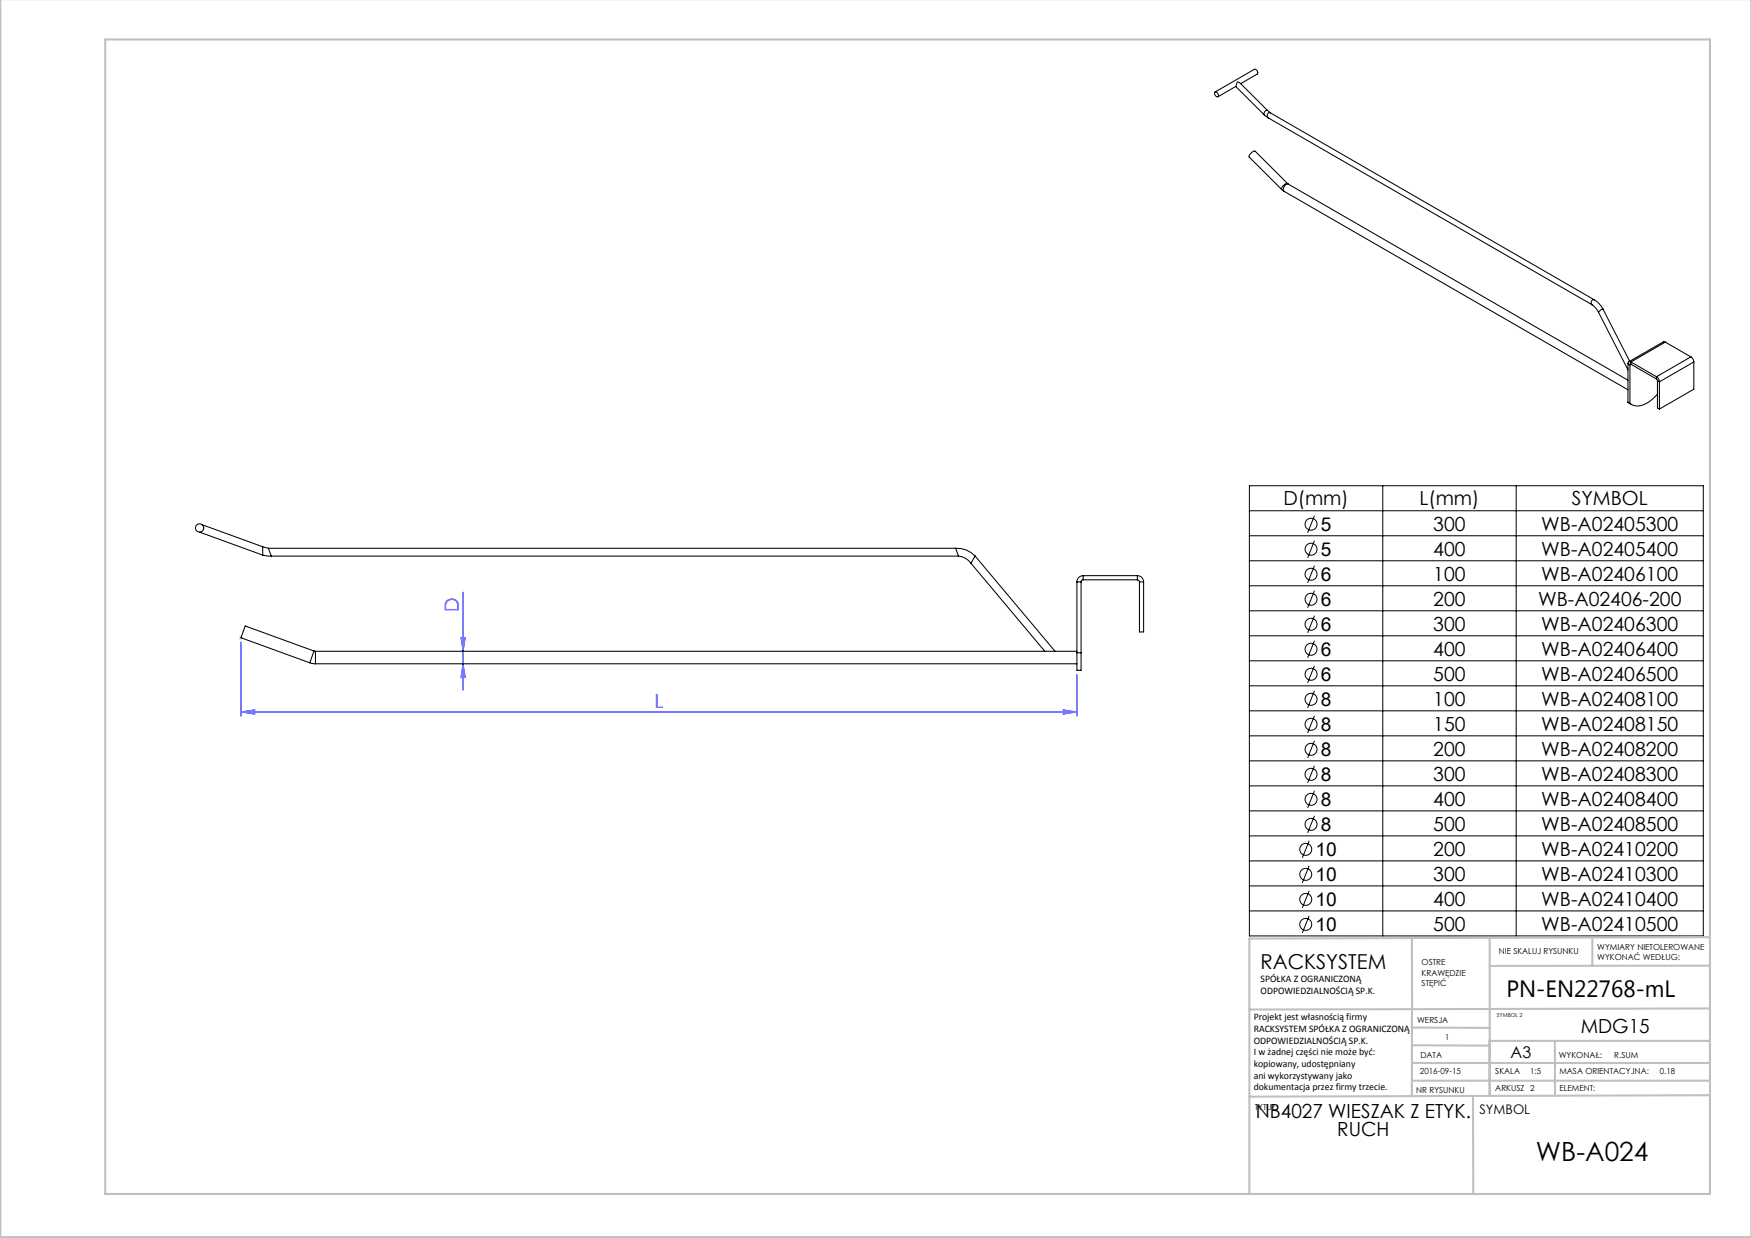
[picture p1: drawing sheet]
<svg xmlns="http://www.w3.org/2000/svg" width="420mm" height="297mm" viewBox="0 0 420 297" stroke-linecap="round" stroke-linejoin="round" font-family="sans-serif">
<g fill="none" stroke="#000" stroke-width=".24">
<path d="M299.7 116.5h108.9v108h-108.9zM331.7 116.5v108M363.7 116.5v108M299.7 122.5h108.9M299.7 128.5h108.9M299.7 134.5h108.9M315.3 123.7l-1.6 4.1M315.3 129.7l-1.6 4.1M315.3 135.7l-1.6 4.1M299.7 140.5h108.9M299.7 146.5h108.9M299.7 152.5h108.9"/>
<path d="M299.7 158.5h108.9M315.3 141.7l-1.6 4.1M315.3 147.7l-1.6 4.1M315.3 153.7l-1.6 4.1M315.3 159.7l-1.6 4.1M299.7 164.5h108.9M299.7 170.5h108.9M299.7 176.5h108.9M315.3 165.7l-1.6 4.1M315.3 171.7l-1.6 4.1M315.3 177.7l-1.6 4.1M299.7 182.5h108.9"/>
<path d="M299.7 188.5h108.9M299.7 194.5h108.9M315.3 183.7l-1.6 4.1M315.3 189.7l-1.6 4.1M315.3 195.7l-1.6 4.1M299.7 200.5h108.9M299.7 206.5h108.9M299.7 212.5h108.9M299.7 218.5h108.9M314 201.7l-1.6 4.1M314 207.7l-1.6 4.1M314 213.7l-1.6 4.1"/>
<path d="M314 219.7l-1.6 4.1"/>
<circle cx="314.5" cy="125.8" r="1.44"/>
<circle cx="314.5" cy="131.8" r="1.44"/>
<circle cx="314.5" cy="137.8" r="1.44"/>
<circle cx="314.5" cy="155.8" r="1.44"/>
<circle cx="314.5" cy="143.8" r="1.44"/>
<circle cx="314.5" cy="149.8" r="1.44"/>
<circle cx="314.5" cy="161.8" r="1.44"/>
<circle cx="314.5" cy="167.8" r="1.44"/>
<circle cx="314.5" cy="173.8" r="1.44"/>
<circle cx="314.5" cy="179.8" r="1.44"/>
<circle cx="314.5" cy="197.8" r="1.44"/>
<circle cx="314.5" cy="185.8" r="1.44"/>
<circle cx="314.5" cy="191.8" r="1.44"/>
<circle cx="313.2" cy="209.8" r="1.44"/>
<circle cx="313.2" cy="203.8" r="1.44"/>
<circle cx="313.2" cy="215.8" r="1.44"/>
<circle cx="313.2" cy="221.8" r="1.44"/>
</g>
<path d="M57.4 152.6l.8 .8M57.4 153.4l.8-.8M57.8 153.5v-1M58.3 153h-1" fill="none" stroke="#c0c0c0" stroke-width=".24" stroke-dasharray="1.3 .6" stroke-dashoffset=".5" stroke-linecap="butt"/>
<path d="M57.8 154v17.8M110.6 152.9h1l-.5 3.3zM111.1 159.2l.5 3.3h-1zM111.1 142v23.6M57.8 170.8l3.3-.5v1zM57.8 170.8h200.5M255 170.3l3.3 .5-3.3 .5zM258.3 161.8v10" fill="none" stroke="#00f" stroke-width=".24"/>
<g fill="none" stroke="#c0c0c0" stroke-width=".5">
<path d="M.1 -.1v296.9h419.9M25.2 9.5h385v276.9h-385zM338.7 225.2v37.8M357.3 225v37.9v-13.2M382 225.4v6.3M410.1 224.8l-110.4 .4v61.2M410.1 231.7h-52.8M338.7 259.3h71.5M338.7 255h71.5M338.7 250.8l18.6 .1M338.7 246.5l18.6 .1M357.3 249.7h52.9"/>
<path d="M373 249.7v13.2M410.1 241.9l-110.4 .3M353.3 262.9l.1 23.5M410.2 262.7l-110.5 .4"/>
</g>
<g fill="#00f">
<path d="M57.8 170.8l3.3-.5v1zM255 170.3l3.3 .5-3.3 .5z"/>
<path d="M111.1 159.2l.5 3.3h-1zM110.6 152.9h1l-.5 3.3z"/>
</g>
<g fill="none" stroke="#000" stroke-width=".25">
<path d="M291.5 22.1a.68 .68 0 0 1 .6 .4 .68 .68 0 0 1-.1 .8l-.6-.7zM296.4 20.7l6.9 6.9 .9 .7M296.4 20.7l.2-.4a.45 .45 0 0 1 .2-.6 .45 .45 0 0 1 .5 .1l6.7 6.7M296.4 20.7l-4.3 2.5M297.6 20.1l4-2.3a.77 .77 0 0 0-.7-1.2l-9.4 5.5M304 26.5a.73 .73 0 0 0-.7 .3 .73 .73 0 0 0 0 .8M304 26.5l.7 .6M304.2 28.3l77.7 44.8M304.7 27.1a.67 .67 0 0 0-.8 .4 .67 .67 0 0 0 .3 .8M304.7 27.1l77.7 44.8M307.4 45.4l.6 .5M308 45.9l82.5 47.6"/>
<path d="M308.8 44l.2 .2M308.8 44l-7.8-7.7a1.61 1.61 0 0 0-1.4 1.4l7.8 7.7M308.8 44a1.61 1.61 0 0 0-1.4 1.4M309 44.2a1.15 1.15 0 0 0-1 1.7M309 44.2l81.5 47M381.9 73.1l.9 .9 .6 1M382.4 71.9a5.4 5.4 0 0 1 2.1 2.2M382.4 71.9a.67 .67 0 0 0-.7 .4 .67 .67 0 0 0 .2 .8M383.4 75l7.1 13.7M384.5 74.1l-.5 .2-.6 .7M384.5 74.1l6.4 12.6M390.5 96.5l.9 .6"/>
<path d="M390.5 87.2l.5 .3M390.5 96.5l.5 .3M390.5 87.2v9.3M391 87.5v9.3M391.2 86.8a.43 .43 0 0 0-.5 0 .43 .43 0 0 0-.2 .4M391.2 87.4l-.2 .1M391.2 86.8l6.1 3.6M391.2 87.4l6.1 3.5M391.2 86.8v.6M397.3 90.4l.5 .5 .2 .7M397.3 90.9l.3 .4M397.3 90.4v.5"/>
<path d="M397.6 94.5a6.3 6.3 0 0 1-5.7 2.8l-.9-.5M397.6 91.3l.4 .3M397.6 91.3v6.6l.4 .2M398 91.6v6.5M399.4 82.1l-.5-.1-8.2 4.8M399.4 82.1l-8.2 4.7M399.4 82.1l6.2 3.5M405.6 85.6l.5 .5 .2 .7M405.6 85.6l-8.3 4.8M406.3 86.8l-8.3 4.8M406.3 86.8v6.6l-8.3 4.7M47.9 127.7l15.1 5.5"/>
<path d="M48.5 125.9l14.5 5.3M63 133.2l2.1 .2M63 131.2v2M63 131.2l1.4 .3M64.4 131.5l.7 1.9M64.4 131.5h164.8M65.1 133.4h164.8M229.9 133.4a4.1 4.1 0 0 1 3 1.7M229.9 133.4l-.7-1.9a5.6 5.6 0 0 1 4.7 2l-1 1.6M232.9 135.1l17.7 21.1M233.9 133.4l19.2 22.8M258.3 139.6h1"/>
<path d="M258.3 139.6v17M259.3 139.6v17M259.8 139.1l-.3 .1-.2 .4M259.8 138.1a1.5 1.5 0 0 0-1.5 1.5M259.8 138.1v1M259.8 138.1h13M259.8 139.1h13M272.8 138.1a1.5 1.5 0 0 1 1.5 1.5M272.8 139.1l.4 .1 .1 .4M272.8 138.1v1M273.3 139.6v12h1v-12M273.3 139.6h1"/>
<path d="M74.3 159l1.4 .2M75.3 156.2h.4M75.3 156.2l-16.5-6-1 2.8 16.5 6M75.3 156.2l-1 2.8M75.7 156.2v3M75.7 156.2h182.6M75.7 159.2h182.6M258.3 156.6v4.2h1v-4.2M258.3 156.6h1"/>
<circle cx="47.9" cy="126.7" r="1"/>
</g>
<text font-size="6.3" x="368.4" y="278.5">WB-A024</text>
<text font-size="5.6" x="361.3" y="239.1">PN-EN22768-mL</text>
<text font-size="4.9" x="302.4" y="232.4">RACKSYSTEM</text>
<g font-size="4.7">
<text x="307.8" y="121.2">D(mm)</text>
<text x="340.5" y="121.2">L(mm)</text>
<text x="377" y="121.2">SYMBOL</text>
<text x="343.8" y="127.3">300</text>
<text x="369.7" y="127.3">WB-A02405300</text>
<text x="343.8" y="133.3">400</text>
<text x="369.7" y="133.3">WB-A02405400</text>
<text x="343.8" y="139.3">100</text>
<text x="369.7" y="139.3">WB-A02406100</text>
<text x="343.8" y="145.3">200</text>
<text x="368.9" y="145.3">WB-A02406-200</text>
<text x="343.8" y="151.3">300</text>
<text x="369.7" y="151.3">WB-A02406300</text>
<text x="343.8" y="157.3">400</text>
<text x="369.7" y="157.3">WB-A02406400</text>
<text x="343.8" y="163.3">500</text>
<text x="369.7" y="163.3">WB-A02406500</text>
<text x="343.8" y="169.3">100</text>
<text x="369.7" y="169.3">WB-A02408100</text>
<text x="343.8" y="175.3">150</text>
<text x="369.7" y="175.3">WB-A02408150</text>
<text x="343.8" y="181.3">200</text>
<text x="369.7" y="181.3">WB-A02408200</text>
<text x="343.8" y="187.3">300</text>
<text x="369.7" y="187.3">WB-A02408300</text>
<text x="343.8" y="193.3">400</text>
<text x="369.7" y="193.3">WB-A02408400</text>
<text x="343.8" y="199.3">500</text>
<text x="369.7" y="199.3">WB-A02408500</text>
<text x="343.8" y="205.3">200</text>
<text x="369.7" y="205.3">WB-A02410200</text>
<text x="343.8" y="211.3">300</text>
<text x="369.7" y="211.3">WB-A02410300</text>
<text x="343.8" y="217.3">400</text>
<text x="369.7" y="217.3">WB-A02410400</text>
<text x="343.8" y="223.3">500</text>
<text x="369.7" y="223.3">WB-A02410500</text>
<text x="379.2" y="247.8">MDG15</text>
<text x="301.2" y="268.1">NB4027 WIESZAK Z ETYK.</text>
<text x="320.8" y="272.6">RUCH</text>
</g>
<g font-size="4.7" fill="#00f">
<text x="110.1" y="146.8" transform="rotate(-90 110.1 146.8)">D</text>
<text x="157" y="169.8">L</text>
</g>
<g font-size="4.6">
<text x="316.8" y="127.3">5</text>
<text x="316.8" y="133.3">5</text>
<text x="316.8" y="139.3">6</text>
<text x="316.8" y="145.3">6</text>
<text x="316.8" y="151.3">6</text>
<text x="316.8" y="157.3">6</text>
<text x="316.8" y="163.3">6</text>
<text x="316.8" y="169.3">8</text>
<text x="316.8" y="175.3">8</text>
<text x="316.8" y="181.3">8</text>
<text x="316.8" y="187.3">8</text>
<text x="316.8" y="193.3">8</text>
<text x="316.8" y="199.3">8</text>
<text x="315.6" y="205.3">10</text>
<text x="315.6" y="211.3">10</text>
<text x="315.6" y="217.3">10</text>
<text x="315.6" y="223.3">10</text>
</g>
<text font-size="3.9" x="362.3" y="253.8">A3</text>
<text font-size="3.2" x="354.9" y="267.2">SYMBOL</text>
<g font-size="2.4">
<text x="302.4" y="235.6">SPÓŁKA Z OGRANICZONĄ</text>
<text x="302.4" y="238.4">ODPOWIEDZIALNOŚCIĄ SP.K.</text>
<text x="300.7" y="244.7">Projekt jest własnością firmy</text>
<text x="300.7" y="247.5">RACKSYSTEM SPÓŁKA Z OGRANICZONĄ</text>
<text x="300.7" y="250.3">ODPOWIEDZIALNOŚCIĄ SP.K.</text>
<text x="300.7" y="253.1">I w żadnej części nie może być:</text>
<text x="300.7" y="256">kopiowany, udostępniany</text>
<text x="300.7" y="258.8">ani wykorzystywany jako</text>
<text x="300.7" y="261.6">dokumentacja przez firmy trzecie.</text>
</g>
<g font-size="2">
<text x="383.1" y="227.9">WYMIARY NIETOLEROWANE</text>
<text x="341" y="231.6">OSTRE</text>
<text x="359.5" y="228.9">NIE SKALUJ RYSUNKU</text>
<text x="383.1" y="230.4">WYKONAĆ WEDŁUG:</text>
<text x="341" y="234.1">KRAWĘDZIE</text>
<text x="341" y="236.6">STĘPIĆ</text>
<text x="339.9" y="245.4">WERSJA</text>
<text x="346.6" y="249.5">1</text>
<text x="340.6" y="257.7">2016-09-15</text>
<text x="340.7" y="253.8">DATA</text>
<text x="358.7" y="257.7">SKALA</text>
<text x="367" y="257.7">1:5</text>
<text x="373.9" y="253.8">WYKONAŁ:</text>
<text x="374.1" y="257.7">MASA ORIENTACYJNA:</text>
<text x="387.2" y="253.8">R.SUM</text>
<text x="398.1" y="257.7">0.18</text>
<text x="339.7" y="262.3">NR RYSUNKU</text>
<text x="358.7" y="261.7">ARKUSZ 2</text>
<text x="374.1" y="261.7">ELEMENT:</text>
<text x="301" y="266.4">TYTUŁ:</text>
</g>
<text font-size="1.3" x="359" y="244">SYMBOL 2</text>
</svg>
